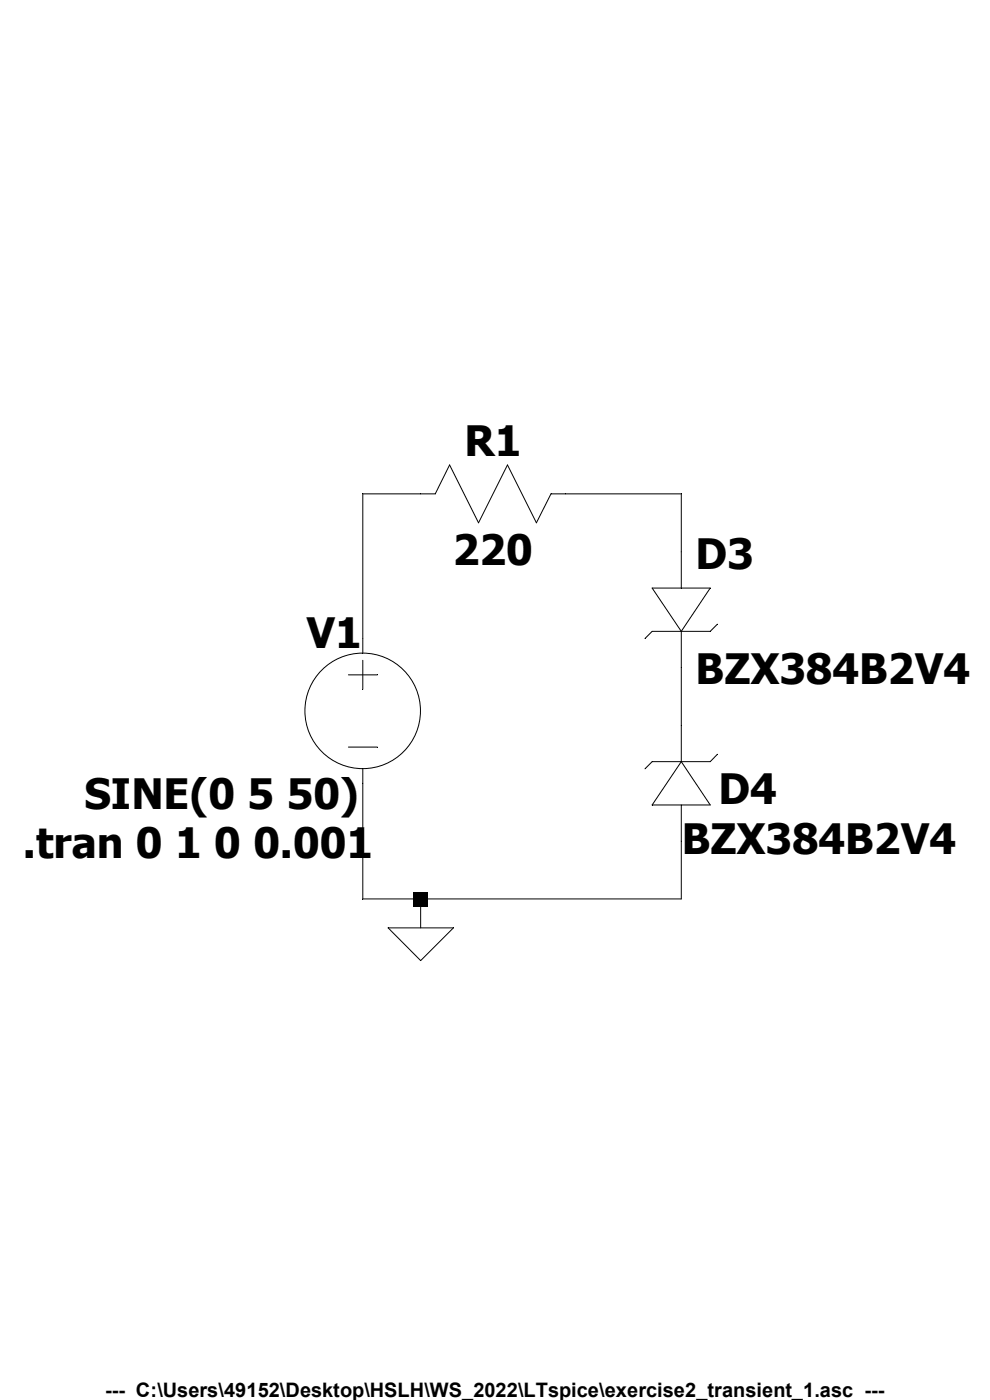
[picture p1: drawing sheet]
Version 4
SHEET 1 880 680
WIRE 160 48 128 48
WIRE 304 48 240 48
WIRE 304 80 304 48
WIRE 128 128 128 48
WIRE 304 176 304 144
WIRE 128 272 128 208
WIRE 160 272 128 272
WIRE 304 272 304 240
WIRE 304 272 160 272
WIRE 160 288 160 272
FLAG 160 288 0
SYMBOL res 256 32 R90
WINDOW 0 0 56 VBottom 2
WINDOW 3 32 56 VTop 2
SYMATTR InstName R1
SYMATTR Value 220
SYMBOL zener 288 80 R0
SYMATTR InstName D3
SYMATTR Value BZX384B2V4
SYMBOL zener 320 240 R180
WINDOW 0 -37 30 Left 2
WINDOW 3 -136 2 Left 2
SYMATTR InstName D4
SYMATTR Value BZX384B2V4
SYMBOL voltage 128 112 R0
WINDOW 0 -31 12 Left 2
WINDOW 3 -154 101 Left 2
WINDOW 123 0 0 Left 0
WINDOW 39 0 0 Left 0
SYMATTR InstName V1
SYMATTR Value SINE(0 5 50)
TEXT -60 240 Left 2 !.dc V1 0 3 0.001
